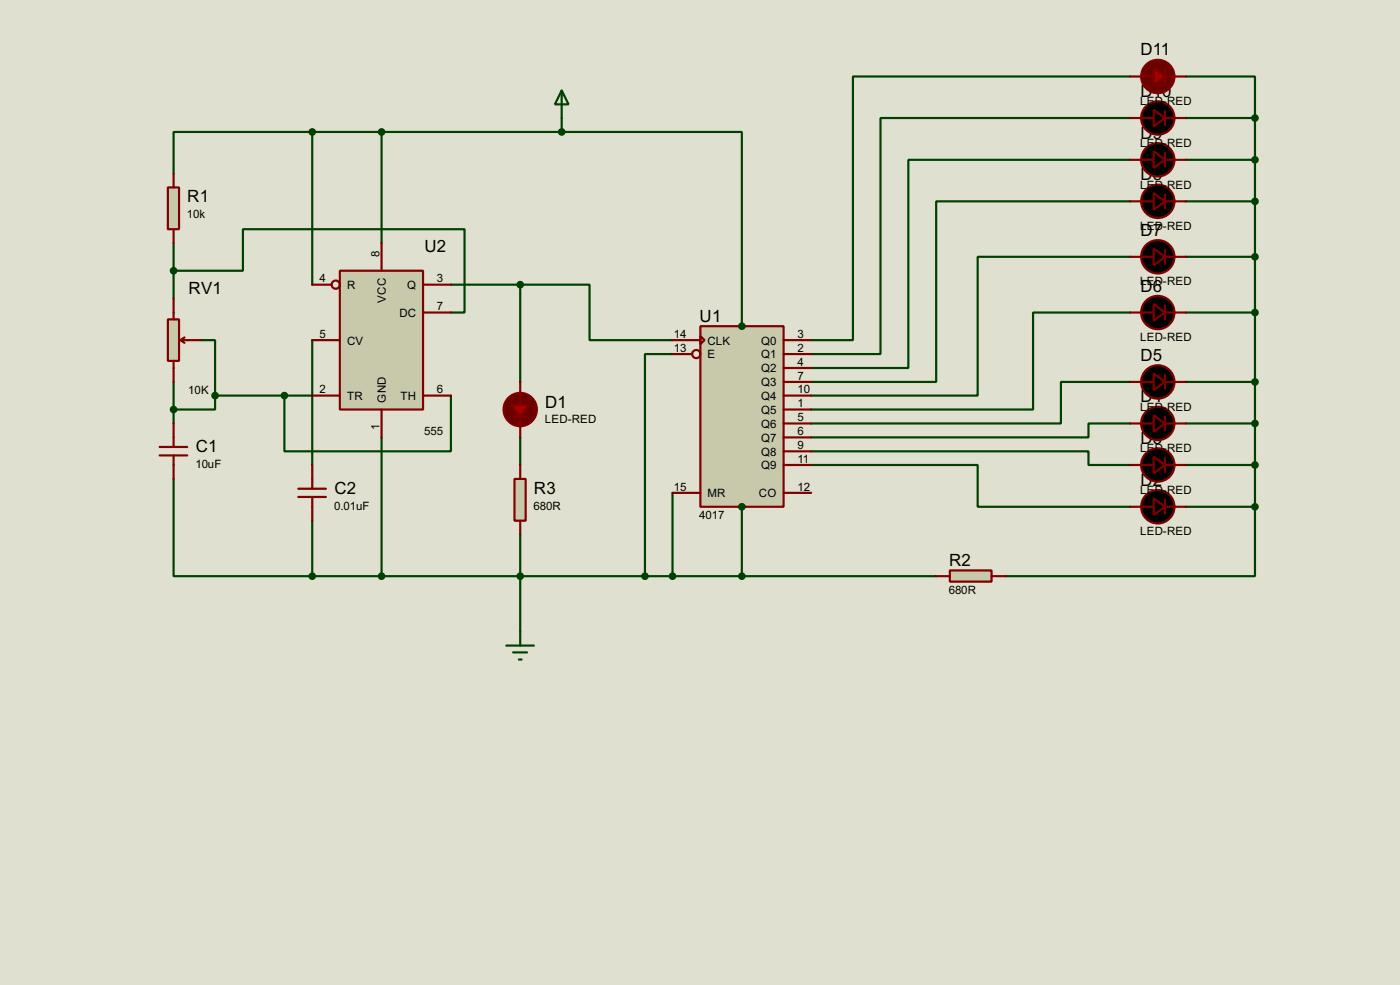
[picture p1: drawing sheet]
<svg xmlns="http://www.w3.org/2000/svg" width="256mm" height="180mm" viewBox="0 0 256 180" stroke-linecap="round" stroke-linejoin="round" font-family="sans-serif">
<path d="M0 0h256.5v180.3h-256.5z" fill="#e0e0d0"/>
<g fill="none" stroke="#004000" stroke-width=".4">
<path d="M207.1 14h-50.8v48.3h-7.7M217.2 14h12.7v7.6M57.2 24.2h-25.4v7.6M57.2 24.2v27.9M57.2 24.2h45.7M69.9 24.2v20.3M102.9 24.2h33v35.5M102.9 21.6v2.6M207.1 36.9h-35.6v33h-22.9M207.1 29.3h-40.7v38.1h-17.8M207.1 21.6h-45.8v43.2h-12.7M217.2 36.9h12.7"/>
<path d="M217.2 29.3h12.7M217.2 21.6h12.7M229.9 21.6v71.2M31.8 49.6h12.7v-7.6h40.6v15.2h-2.5M31.8 44.5v10.2M82.6 52.1h12.7M95.3 52.1h12.7v10.2h15.2M95.3 52.1v17.8M207.1 57.2h-17.8v17.8h-40.7M207.1 47h-28v25.4h-30.5M217.2 57.2h12.7M217.2 47h12.7"/>
<path d="M31.8 69.9v7.6M36.9 62.3h2.5v10.1M39.4 72.4v2.6h-7.6M39.4 72.4h17.8M52.1 72.4v10.2h30.5v-10.2M57.2 62.3v22.8M123.2 64.8h-5v40.7M207.1 77.5h-7.7v2.6h-50.8M207.1 69.9h-12.7v7.6h-45.8M217.2 77.5h12.7M217.2 69.9h12.7M31.8 87.7v17.8h25.4"/>
<path d="M57.2 95.3v10.2M69.9 80.1v25.4M95.3 80.1v5M95.3 97.8v17.8M123.2 90.2v15.3M135.9 92.8v12.7M148.6 85.1h30.5v7.7h28M148.6 82.6h50.8v2.5h7.7M217.2 92.8h12.7M217.2 85.1h12.7M229.9 92.8v12.7h-45.7M57.2 105.5h114.3"/>
</g>
<path d="M30.8 34.3h2v7.7h-2z" fill="#c8c8aa" stroke="#800000" stroke-width=".4"/>
<path d="M31.8 31.8v2.5M31.8 42v2.5" fill="none" stroke="#800000" stroke-width=".4"/>
<path d="M30.8 58.5h2v7.6h-2z" fill="#c8c8aa" stroke="#800000" stroke-width=".4"/>
<path d="M31.8 54.7v3.8M31.8 66.1v3.8M33.1 62.3l.7 .5M33.1 62.3h3.8M33.8 61.8l-.7 .5" fill="none" stroke="#800000" stroke-width=".4"/>
<path d="M102.9 16.6l1.3 2.5h-2.5zM102.9 16.6v5" fill="none" stroke="#004000" stroke-width=".4"/>
<circle cx="95.3" cy="75" r="3.1" fill="#6a0000" stroke="#800000" stroke-width=".4"/>
<path d="M94 76.3h2.6M95.3 71.9v2.3M95.3 76.3v1.7" fill="none" stroke="#800000" stroke-width=".4"/>
<path d="M93.8 74.2h3l-1.5 2.1z" fill="#b50000" stroke="#800000" stroke-width=".4"/>
<path d="M95.3 69.9v2.5M95.3 77.5v2.6" fill="none" stroke="#800000" stroke-width=".4"/>
<path d="M128.3 59.7h15.3v33.1h-15.3z" fill="#c8c8aa" stroke="#800000" stroke-width=".4"/>
<g fill="none" stroke="#800000" stroke-width=".4">
<path d="M207.1 36.9h4.3M207.1 29.3h4.3M207.1 21.6h4.3M213.4 20.4v2.5M213.4 28v2.5M213.4 35.6v2.6M213.4 36.9h3.8M213.4 29.3h3.8M213.4 21.6h3.8M207.1 57.2h4.3M213.4 55.9v2.6M213.4 57.2h3.8"/>
<path d="M123.2 62.3h5.1M123.2 64.8h3.6M128.3 61.5l.8 .8-.8 .7zM143.6 62.3h5M143.6 64.8h5M143.6 67.4h5M143.6 69.9h5M143.6 72.4h5M143.6 75h5M143.6 77.5h5M207.1 69.9h4.3M207.1 77.5h4.3"/>
<path d="M213.4 69.9h3.8M213.4 77.5h3.8M213.4 68.6v2.6M213.4 76.3v2.5M123.2 90.2h5.1M143.6 90.2h5M143.6 80.1h5M143.6 82.6h5M143.6 85.1h5M207.1 85.1h4.3M207.1 92.8h4.3M213.4 85.1h3.8"/>
<path d="M213.4 83.9v2.5M213.4 91.5v2.5M213.4 92.8h3.8"/>
<circle cx="127.5" cy="64.8" r=".75"/>
</g>
<g fill="#000" stroke="#800000" stroke-width=".4">
<path d="M211.4 35.4l2 1.5-2 1.5zM211.4 27.7l2 1.6-2 1.5zM211.4 20.1l2 1.5-2 1.6zM211.4 55.7l2 1.5-2 1.5zM211.4 76l2 1.5-2 1.5zM211.4 68.4l2 1.5-2 1.5zM211.4 91.2l2 1.6-2 1.5zM211.4 83.6l2 1.5-2 1.6z"/>
<circle cx="212.1" cy="29.3" r="3.1"/>
<circle cx="212.1" cy="36.9" r="3.1"/>
<circle cx="212.1" cy="21.6" r="3.1"/>
<circle cx="212.1" cy="57.2" r="3.1"/>
<circle cx="212.1" cy="69.9" r="3.1"/>
<circle cx="212.1" cy="77.5" r="3.1"/>
<circle cx="212.1" cy="92.8" r="3.1"/>
<circle cx="212.1" cy="85.1" r="3.1"/>
</g>
<circle cx="212.1" cy="14" r="3.1" fill="#6a0000" stroke="#800000" stroke-width=".4"/>
<path d="M209.1 14h2.3M213.4 12.8v2.5M213.4 14h1.8" fill="none" stroke="#800000" stroke-width=".4"/>
<path d="M211.4 12.5l2 1.5-2 1.5z" fill="#b50000" stroke="#800000" stroke-width=".4"/>
<path d="M207.1 14h2.5M214.7 14h2.5M207.1 47h4.3M213.4 45.8v2.5M213.4 47h3.8M31.8 77.5v4.3M29.3 81.8h5M29.3 83.4h5M31.8 83.4v4.3" fill="none" stroke="#800000" stroke-width=".4"/>
<g fill="#000" stroke="#800000" stroke-width=".4">
<path d="M211.4 45.5l2 1.5-2 1.6z"/>
<circle cx="212.1" cy="47" r="3.1"/>
</g>
<path d="M62.3 49.6h15.2v25.4h-15.2z" fill="#c8c8aa" stroke="#800000" stroke-width=".4"/>
<g fill="none" stroke="#800000" stroke-width=".4">
<path d="M57.2 52.1h3.6M69.9 44.5v5.1M77.5 52.1h5.1M77.5 57.2h5.1M57.2 72.4h5.1M57.2 62.3h5.1M69.9 75v5.1M77.5 72.4h5.1"/>
<circle cx="61.5" cy="52.1" r=".75"/>
</g>
<path d="M174 104.4h7.7v2.1h-7.7z" fill="#c8c8aa" stroke="#800000" stroke-width=".4"/>
<path d="M171.5 105.5h2.5M181.7 105.5h2.5" fill="none" stroke="#800000" stroke-width=".4"/>
<g fill="#004000" stroke="#004000" stroke-width=".4">
<circle cx="229.9" cy="92.8" r=".5"/>
<circle cx="229.9" cy="85.1" r=".5"/>
<circle cx="229.9" cy="77.5" r=".5"/>
<circle cx="229.9" cy="69.9" r=".5"/>
<circle cx="229.9" cy="57.2" r=".5"/>
<circle cx="229.9" cy="47" r=".5"/>
<circle cx="229.9" cy="36.9" r=".5"/>
<circle cx="229.9" cy="29.3" r=".5"/>
<circle cx="229.9" cy="21.6" r=".5"/>
</g>
<path d="M94.3 87.7h2v7.6h-2z" fill="#c8c8aa" stroke="#800000" stroke-width=".4"/>
<path d="M54.7 89.5h5M54.7 91h5M57.2 85.1v4.4M57.2 91v4.3M95.3 85.1v2.6M95.3 95.3v2.5" fill="none" stroke="#800000" stroke-width=".4"/>
<g fill="#004000" stroke="#004000" stroke-width=".4">
<circle cx="95.3" cy="105.5" r=".5"/>
<circle cx="31.8" cy="75" r=".5"/>
<circle cx="39.4" cy="72.4" r=".5"/>
<circle cx="52.1" cy="72.4" r=".5"/>
<circle cx="69.9" cy="105.5" r=".5"/>
<circle cx="31.8" cy="49.6" r=".5"/>
<circle cx="57.2" cy="24.2" r=".5"/>
<circle cx="69.9" cy="24.2" r=".5"/>
<circle cx="57.2" cy="105.5" r=".5"/>
<circle cx="95.3" cy="52.1" r=".5"/>
<circle cx="118.1" cy="105.5" r=".5"/>
<circle cx="123.2" cy="105.5" r=".5"/>
<circle cx="102.9" cy="24.2" r=".5"/>
<circle cx="135.9" cy="59.7" r=".5"/>
<circle cx="135.9" cy="105.5" r=".5"/>
<circle cx="135.9" cy="92.8" r=".5"/>
</g>
<path d="M92.8 118.2h5M94 119.4h2.6M95.3 115.6v2.6M95.1 120.7h.5" fill="none" stroke="#004000" stroke-width=".4"/>
<g font-size="3.5">
<text x="208.9" y="10.2">D11</text>
<text x="208.9" y="17.8">D10</text>
<text x="208.9" y="25.4">D9</text>
<text x="208.9" y="33">D8</text>
<text x="34.3" y="37">R1</text>
<text x="77.8" y="46.2">U2</text>
<text x="208.9" y="43.2">D7</text>
<text x="34.6" y="53.9">RV1</text>
<text x="208.9" y="53.3">D6</text>
<text x="128.2" y="58.9">U1</text>
<text x="208.9" y="66.1">D5</text>
<text x="99.9" y="74.6">D1</text>
<text x="208.9" y="73.7">D4</text>
<text x="35.9" y="82.8">C1</text>
<text x="208.9" y="81.3">D3</text>
<text x="208.9" y="88.9">D2</text>
<text x="61.3" y="90.4">C2</text>
<text x="97.8" y="90.4">R3</text>
<text x="173.9" y="103.6">R2</text>
</g>
<g font-size="2.4">
<text x="208.9" y="19.2">LED-RED</text>
<text x="208.9" y="26.8">LED-RED</text>
<text x="208.9" y="34.5">LED-RED</text>
<text x="34.3" y="40">10k</text>
<text x="69.5" y="47" transform="rotate(-90 69.5 47)">8</text>
<text x="208.9" y="42.1">LED-RED</text>
<text x="58.6" y="51.7">4</text>
<text x="63.6" y="52.9">R</text>
<text x="74.6" y="52.9">Q</text>
<text x="80.1" y="51.7">3</text>
<text x="208.9" y="52.2">LED-RED</text>
<text x="70.7" y="55.4" transform="rotate(-90 70.7 55.4)">VCC</text>
<text x="73.2" y="58">DC</text>
<text x="80.1" y="56.8">7</text>
<text x="58.6" y="61.9">5</text>
<text x="63.6" y="63.1">CV</text>
<text x="123.5" y="61.9">14</text>
<text x="123.5" y="64.4">13</text>
<text x="129.6" y="63.1">CLK</text>
<text x="129.6" y="65.6">E</text>
<text x="139.4" y="63.1">Q0</text>
<text x="139.4" y="65.6">Q1</text>
<text x="146.1" y="61.9">3</text>
<text x="146.1" y="64.4">2</text>
<text x="208.9" y="62.4">LED-RED</text>
<text x="58.6" y="72">2</text>
<text x="80.1" y="72">6</text>
<text x="139.4" y="68.1">Q2</text>
<text x="139.4" y="70.7">Q3</text>
<text x="146.1" y="67">4</text>
<text x="146.1" y="69.5">7</text>
<text x="146.1" y="72">10</text>
<text x="34.5" y="72.1">10K</text>
<text x="63.6" y="73.2">TR</text>
<text x="70.7" y="73.7" transform="rotate(-90 70.7 73.7)">GND</text>
<text x="73.4" y="73.2">TH</text>
<text x="99.8" y="77.5">LED-RED</text>
<text x="139.4" y="73.2">Q4</text>
<text x="139.4" y="75.8">Q5</text>
<text x="146.1" y="74.6">1</text>
<text x="146.1" y="77.1">5</text>
<text x="208.9" y="75.1">LED-RED</text>
<text x="69.5" y="78.7" transform="rotate(-90 69.5 78.7)">1</text>
<text x="77.7" y="79.7">555</text>
<text x="139.4" y="78.3">Q6</text>
<text x="139.4" y="80.8">Q7</text>
<text x="139.4" y="83.4">Q8</text>
<text x="146.1" y="79.7">6</text>
<text x="146.1" y="82.2">9</text>
<text x="208.9" y="82.8">LED-RED</text>
<text x="35.8" y="85.7">10uF</text>
<text x="123.5" y="89.8">15</text>
<text x="139.4" y="85.9">Q9</text>
<text x="146.1" y="89.8">12</text>
<text x="146.1" y="84.7">11</text>
<text x="61.2" y="93.3">0.01uF</text>
<text x="97.8" y="93.3">680R</text>
<text x="128.1" y="95">4017</text>
<text x="129.6" y="91">MR</text>
<text x="139" y="91">CO</text>
<text x="208.9" y="90.4">LED-RED</text>
<text x="208.9" y="98">LED-RED</text>
<text x="173.8" y="108.7">680R</text>
</g>
</svg>
